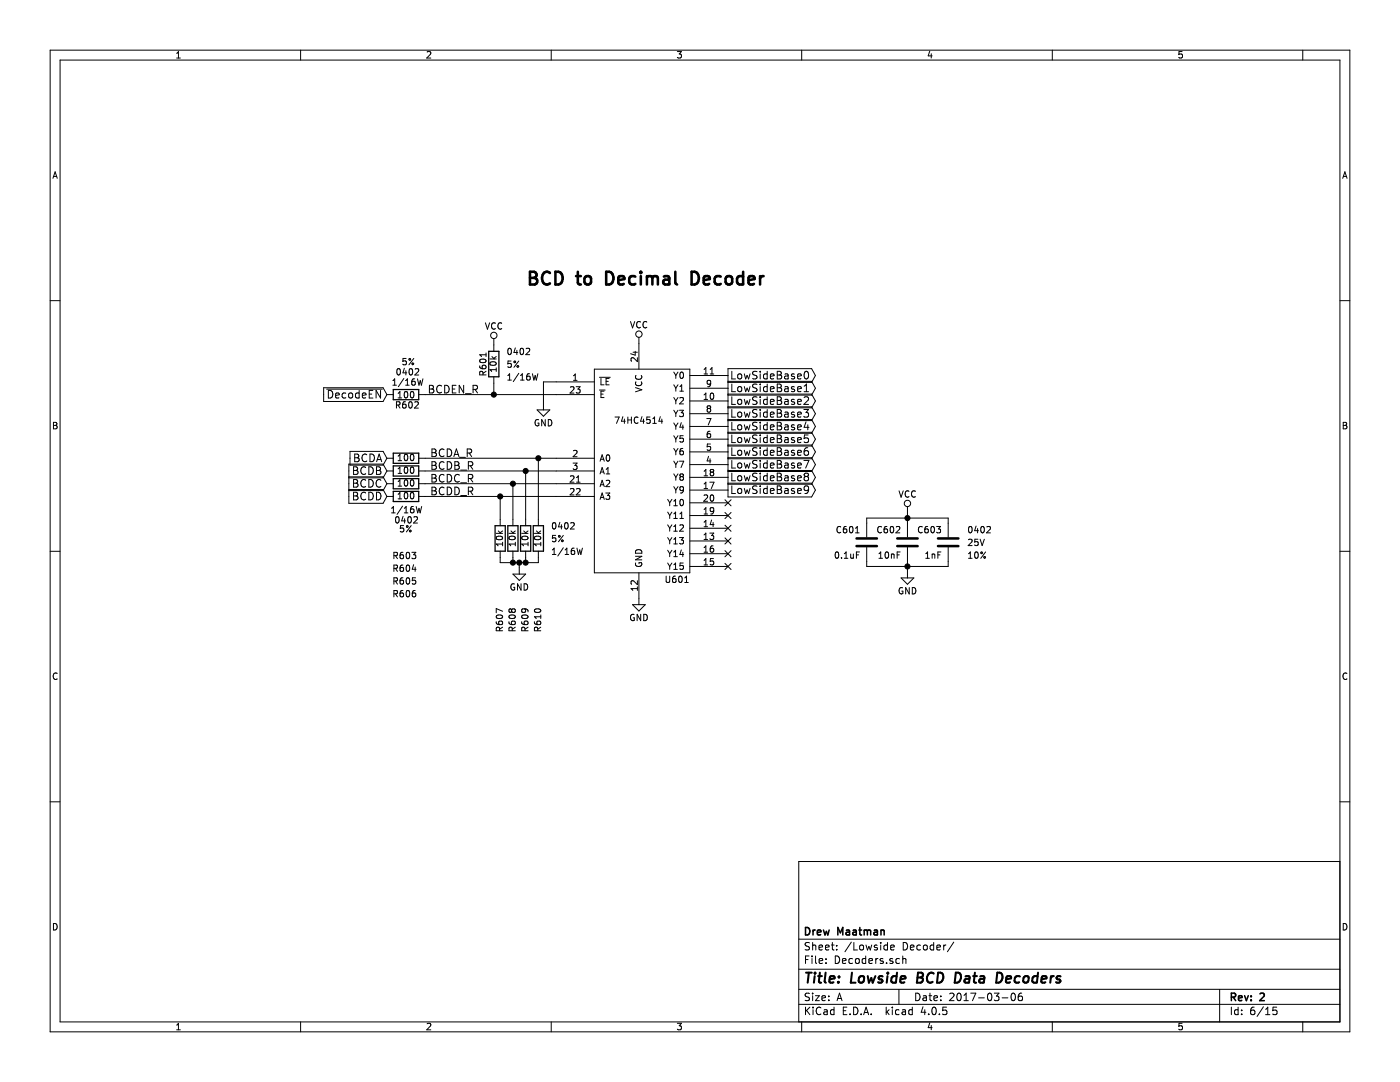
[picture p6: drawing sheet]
EESchema Schematic File Version 2
LIBS:Nixie Clock-rescue
LIBS:power
LIBS:device
LIBS:transistors
LIBS:conn
LIBS:linear
LIBS:regul
LIBS:74xx
LIBS:cmos4000
LIBS:adc-dac
LIBS:memory
LIBS:xilinx
LIBS:microcontrollers
LIBS:dsp
LIBS:microchip
LIBS:analog_switches
LIBS:motorola
LIBS:texas
LIBS:intel
LIBS:audio
LIBS:interface
LIBS:digital-audio
LIBS:philips
LIBS:display
LIBS:cypress
LIBS:siliconi
LIBS:opto
LIBS:atmel
LIBS:contrib
LIBS:valves
LIBS:74xgxx
LIBS:ac-dc
LIBS:actel
LIBS:Altera
LIBS:analog_devices
LIBS:battery_management
LIBS:bbd
LIBS:brooktre
LIBS:cmos_ieee
LIBS:dc-dc
LIBS:diode
LIBS:elec-unifil
LIBS:ESD_Protection
LIBS:ftdi
LIBS:gennum
LIBS:hc11
LIBS:ir
LIBS:Lattice
LIBS:maxim
LIBS:microchip_dspic33dsc
LIBS:microchip_pic10mcu
LIBS:microchip_pic12mcu
LIBS:microchip_pic16mcu
LIBS:microchip_pic18mcu
LIBS:microchip_pic32mcu
LIBS:motor_drivers
LIBS:msp430
LIBS:nordicsemi
LIBS:nxp_armmcu
LIBS:onsemi
LIBS:Oscillators
LIBS:Power_Management
LIBS:powerint
LIBS:pspice
LIBS:references
LIBS:relays
LIBS:rfcom
LIBS:sensors
LIBS:silabs
LIBS:stm8
LIBS:stm32
LIBS:supertex
LIBS:switches
LIBS:transf
LIBS:ttl_ieee
LIBS:video
LIBS:Worldsemi
LIBS:Xicor
LIBS:Zilog
LIBS:Nixie Clock-cache
EELAYER 25 0
EELAYER END
$Descr A 11000 8500
encoding utf-8
Sheet 6 15
Title "Lowside BCD Data Decoders"
Date "2017-03-06"
Rev "2"
Comp "Drew Maatman"
Comment1 ""
Comment2 ""
Comment3 ""
Comment4 ""
$EndDescr
$Comp
L 74HC4514 U601
U 1 1
P 5020 3750
F 0 "U601" H 5320 2950 50  0000 C CNN
F 1 "74HC4514" H 5020 4200 50  0000 C CNN
F 2 "Housings_SOIC:SOIC-24W_7.5x15.4mm_Pitch1.27mm" H 5020 3750 50  0001 C CNN
F 3 "" H 5020 3750 50  0000 C CNN
	1    5020 3750
	1    0    0    -1  
$EndComp
$Comp
L VCC #PWR072
U 1 1
P 5020 2700
F 0 "#PWR072" H 5020 2550 50  0001 C CNN
F 1 "VCC" H 5020 2850 50  0000 C CNN
F 2 "" H 5020 2700 50  0000 C CNN
F 3 "" H 5020 2700 50  0000 C CNN
	1    5020 2700
	1    0    0    -1  
$EndComp
$Comp
L GND #PWR073
U 1 1
P 5020 4700
F 0 "#PWR073" H 5020 4450 50  0001 C CNN
F 1 "GND" H 5020 4550 50  0000 C CNN
F 2 "" H 5020 4700 50  0000 C CNN
F 3 "" H 5020 4700 50  0000 C CNN
	1    5020 4700
	1    0    0    -1  
$EndComp
NoConn ~ 5720 3950
NoConn ~ 5720 4050
NoConn ~ 5720 4150
NoConn ~ 5720 4250
NoConn ~ 5720 4350
NoConn ~ 5720 4450
$Comp
L R R610
U 1 1
P 4230 4230
F 0 "R610" V 4230 3590 50  0000 C CNN
F 1 "10k" V 4230 4230 50  0000 C CNN
F 2 "Resistors_SMD:R_0402" H 3980 4330 50  0001 L CNN
F 3 "" V 4310 4230 50  0000 C CNN
F 4 "1/16W" H 4130 4130 50  0000 R CNN "Wattage"
F 5 "5%" H 4130 4230 50  0000 R CNN "Tolerance"
F 6 "0402" H 4130 4330 50  0000 R CNN "Footprint Display"
	1    4230 4230
	-1   0    0    -1  
$EndComp
$Comp
L R R609
U 1 1
P 4130 4230
F 0 "R609" V 4130 3590 50  0000 C CNN
F 1 "10k" V 4130 4230 50  0000 C CNN
F 2 "Resistors_SMD:R_0402" H 3880 4330 50  0001 L CNN
F 3 "" V 4210 4230 50  0000 C CNN
F 4 "1/16W" H 4030 4130 50  0001 R CNN "Wattage"
F 5 "5%" H 4030 4230 50  0001 R CNN "Tolerance"
F 6 "0402" H 4030 4330 50  0001 R CNN "Footprint Display"
	1    4130 4230
	-1   0    0    -1  
$EndComp
$Comp
L R R608
U 1 1
P 4030 4230
F 0 "R608" V 4030 3590 50  0000 C CNN
F 1 "10k" V 4030 4230 50  0000 C CNN
F 2 "Resistors_SMD:R_0402" H 3780 4330 50  0001 L CNN
F 3 "" V 4110 4230 50  0000 C CNN
F 4 "1/16W" H 3930 4130 50  0001 R CNN "Wattage"
F 5 "5%" H 3930 4230 50  0001 R CNN "Tolerance"
F 6 "0402" H 3930 4330 50  0001 R CNN "Footprint Display"
	1    4030 4230
	-1   0    0    -1  
$EndComp
$Comp
L R R607
U 1 1
P 3930 4230
F 0 "R607" V 3930 3590 50  0000 C CNN
F 1 "10k" V 3930 4230 50  0000 C CNN
F 2 "Resistors_SMD:R_0402" H 3680 4330 50  0001 L CNN
F 3 "" V 4010 4230 50  0000 C CNN
F 4 "1/16W" H 3830 4130 50  0001 R CNN "Wattage"
F 5 "5%" H 3830 4230 50  0001 R CNN "Tolerance"
F 6 "0402" H 3830 4330 50  0001 R CNN "Footprint Display"
	1    3930 4230
	-1   0    0    -1  
$EndComp
$Comp
L R R603
U 1 1
P 3190 3600
F 0 "R603" V 2420 3590 50  0000 C CNN
F 1 "100" V 3190 3600 50  0000 C CNN
F 2 "Resistors_SMD:R_0402" H 2940 3700 50  0001 L CNN
F 3 "" V 3270 3600 50  0000 C CNN
F 4 "1/16W" H 3090 3500 50  0001 R CNN "Wattage"
F 5 "5%" H 3090 3600 50  0001 R CNN "Tolerance"
F 6 "0402" H 3090 3700 50  0001 R CNN "Footprint Display"
	1    3190 3600
	0    1    -1   0   
$EndComp
$Comp
L R R606
U 1 1
P 3190 3900
F 0 "R606" V 2420 3890 50  0000 C CNN
F 1 "100" V 3190 3900 50  0000 C CNN
F 2 "Resistors_SMD:R_0402" H 2940 4000 50  0001 L CNN
F 3 "" V 3270 3900 50  0000 C CNN
F 4 "1/16W" V 3080 4030 50  0000 R CNN "Wattage"
F 5 "5%" V 2930 3950 50  0000 R CNN "Tolerance"
F 6 "0402" V 3000 4000 50  0000 R CNN "Footprint Display"
	1    3190 3900
	0    1    -1   0   
$EndComp
$Comp
L R R604
U 1 1
P 3190 3700
F 0 "R604" V 2420 3690 50  0000 C CNN
F 1 "100" V 3190 3700 50  0000 C CNN
F 2 "Resistors_SMD:R_0402" H 2940 3800 50  0001 L CNN
F 3 "" V 3270 3700 50  0000 C CNN
F 4 "1/16W" H 3090 3600 50  0001 R CNN "Wattage"
F 5 "5%" H 3090 3700 50  0001 R CNN "Tolerance"
F 6 "0402" H 3090 3800 50  0001 R CNN "Footprint Display"
	1    3190 3700
	0    1    -1   0   
$EndComp
$Comp
L R R605
U 1 1
P 3190 3800
F 0 "R605" V 2420 3790 50  0000 C CNN
F 1 "100" V 3190 3800 50  0000 C CNN
F 2 "Resistors_SMD:R_0402" H 2940 3900 50  0001 L CNN
F 3 "" V 3270 3800 50  0000 C CNN
F 4 "1/16W" H 3090 3700 50  0001 R CNN "Wattage"
F 5 "5%" H 3090 3800 50  0001 R CNN "Tolerance"
F 6 "0402" H 3090 3900 50  0001 R CNN "Footprint Display"
	1    3190 3800
	0    1    -1   0   
$EndComp
Text GLabel 3040 3600 0    60   Input ~ 0
BCDA
Text GLabel 3040 3700 0    60   Input ~ 0
BCDB
Text GLabel 3040 3800 0    60   Input ~ 0
BCDC
Text GLabel 3040 3900 0    60   Input ~ 0
BCDD
$Comp
L C C603
U 1 1
P 7450 4260
F 0 "C603" H 7400 4360 50  0000 R CNN
F 1 "1nF" H 7400 4160 50  0000 R CNN
F 2 "Capacitors_SMD:C_0402" H 7600 4360 50  0001 L CNN
F 3 "" H 7475 4360 50  0000 C CNN
F 4 "25V" H 7600 4260 50  0000 L CNN "Voltage"
F 5 "10%" H 7600 4160 50  0000 L CNN "Tolerance"
F 6 "0402" H 7600 4360 50  0000 L CNN "Footprint Display"
	1    7450 4260
	1    0    0    -1  
$EndComp
$Comp
L C C602
U 1 1
P 7130 4260
F 0 "C602" H 7080 4360 50  0000 R CNN
F 1 "10nF" H 7080 4160 50  0000 R CNN
F 2 "Capacitors_SMD:C_0402" H 7280 4360 50  0001 L CNN
F 3 "" H 7155 4360 50  0000 C CNN
F 4 "25V" H 7280 4260 50  0001 L CNN "Voltage"
F 5 "10%" H 7280 4160 50  0001 L CNN "Tolerance"
F 6 "0402" H 7280 4360 50  0001 L CNN "Footprint Display"
	1    7130 4260
	1    0    0    -1  
$EndComp
$Comp
L C C601
U 1 1
P 6810 4260
F 0 "C601" H 6760 4360 50  0000 R CNN
F 1 "0.1uF" H 6760 4160 50  0000 R CNN
F 2 "Capacitors_SMD:C_0402" H 6960 4360 50  0001 L CNN
F 3 "" H 6835 4360 50  0000 C CNN
F 4 "25V" H 6960 4260 50  0001 L CNN "Voltage"
F 5 "10%" H 6960 4160 50  0001 L CNN "Tolerance"
F 6 "0402" H 6960 4360 50  0001 L CNN "Footprint Display"
	1    6810 4260
	1    0    0    -1  
$EndComp
$Comp
L VCC #PWR074
U 1 1
P 7130 4030
F 0 "#PWR074" H 7130 3880 50  0001 C CNN
F 1 "VCC" H 7130 4180 50  0000 C CNN
F 2 "" H 7130 4030 50  0000 C CNN
F 3 "" H 7130 4030 50  0000 C CNN
	1    7130 4030
	1    0    0    -1  
$EndComp
$Comp
L GND #PWR075
U 1 1
P 7130 4490
F 0 "#PWR075" H 7130 4240 50  0001 C CNN
F 1 "GND" H 7130 4340 50  0000 C CNN
F 2 "" H 7130 4490 50  0000 C CNN
F 3 "" H 7130 4490 50  0000 C CNN
	1    7130 4490
	1    0    0    -1  
$EndComp
Text Notes 4140 2250 0    100  ~ 20
BCD to Decimal Decoder
Text GLabel 5720 2950 2    60   Output ~ 0
LowSideBase0
Text GLabel 5720 3050 2    60   Output ~ 0
LowSideBase1
Text GLabel 5720 3150 2    60   Output ~ 0
LowSideBase2
Text GLabel 5720 3250 2    60   Output ~ 0
LowSideBase3
Text GLabel 5720 3350 2    60   Output ~ 0
LowSideBase4
Text GLabel 5720 3450 2    60   Output ~ 0
LowSideBase5
Text GLabel 5720 3550 2    60   Output ~ 0
LowSideBase6
Text GLabel 5720 3650 2    60   Output ~ 0
LowSideBase7
Text GLabel 5720 3750 2    60   Output ~ 0
LowSideBase8
Text GLabel 5720 3850 2    60   Output ~ 0
LowSideBase9
$Comp
L R R602
U 1 1
P 3190 3100
F 0 "R602" V 3270 3110 50  0000 C CNN
F 1 "100" V 3190 3100 50  0000 C CNN
F 2 "Resistors_SMD:R_0402" H 2940 3200 50  0001 L CNN
F 3 "" V 3270 3100 50  0000 C CNN
F 4 "1/16W" V 3090 3240 50  0000 R CNN "Wattage"
F 5 "5%" V 2930 3170 50  0000 R CNN "Tolerance"
F 6 "0402" V 3010 3210 50  0000 R CNN "Footprint Display"
	1    3190 3100
	0    1    1    0   
$EndComp
Text GLabel 3040 3100 0    60   Input ~ 0
~DecodeEN
Wire Wire Line
	4130 4420 4130 4380
Wire Wire Line
	4230 4420 4230 4380
Connection ~ 4130 4420
Wire Wire Line
	3930 4420 3930 4380
Wire Wire Line
	3340 3600 4370 3600
Wire Wire Line
	3340 3700 4370 3700
Wire Wire Line
	3340 3800 4370 3800
Wire Wire Line
	3340 3900 4370 3900
Wire Wire Line
	3930 4080 3930 3900
Connection ~ 3930 3900
Wire Wire Line
	4030 4080 4030 3800
Connection ~ 4030 3800
Wire Wire Line
	4130 4080 4130 3700
Connection ~ 4130 3700
Wire Wire Line
	4230 4080 4230 3600
Connection ~ 4230 3600
Wire Wire Line
	7130 4410 7130 4490
Wire Wire Line
	6810 4450 7450 4450
Wire Wire Line
	7450 4450 7450 4410
Connection ~ 7130 4450
Wire Wire Line
	6810 4450 6810 4410
Wire Wire Line
	7130 4030 7130 4110
Wire Wire Line
	6810 4070 7450 4070
Wire Wire Line
	7450 4070 7450 4110
Connection ~ 7130 4070
Wire Wire Line
	6810 4070 6810 4110
Wire Wire Line
	4270 3000 4370 3000
Wire Wire Line
	4270 3170 4270 3000
$Comp
L GND #PWR076
U 1 1
P 4270 3170
F 0 "#PWR076" H 4270 2920 50  0001 C CNN
F 1 "GND" H 4270 3020 50  0000 C CNN
F 2 "" H 4270 3170 50  0000 C CNN
F 3 "" H 4270 3170 50  0000 C CNN
	1    4270 3170
	1    0    0    -1  
$EndComp
Wire Wire Line
	3340 3100 4370 3100
Wire Wire Line
	3930 4420 4230 4420
Wire Wire Line
	4030 4380 4030 4420
Connection ~ 4030 4420
$Comp
L GND #PWR077
U 1 1
P 4080 4460
F 0 "#PWR077" H 4080 4210 50  0001 C CNN
F 1 "GND" H 4080 4310 50  0000 C CNN
F 2 "" H 4080 4460 50  0000 C CNN
F 3 "" H 4080 4460 50  0000 C CNN
	1    4080 4460
	1    0    0    -1  
$EndComp
Wire Wire Line
	4080 4460 4080 4420
Connection ~ 4080 4420
$Comp
L R R601
U 1 1
P 3880 2860
F 0 "R601" V 3960 2860 50  0000 C CNN
F 1 "10k" V 3880 2860 50  0000 C CNN
F 2 "Resistors_SMD:R_0402" H 3630 2960 50  0001 L CNN
F 3 "" V 3960 2860 50  0000 C CNN
F 4 "1/16W" H 3780 2760 50  0000 R CNN "Wattage"
F 5 "5%" H 3780 2860 50  0000 R CNN "Tolerance"
F 6 "0402" H 3780 2960 50  0000 R CNN "Footprint Display"
	1    3880 2860
	-1   0    0    -1  
$EndComp
Wire Wire Line
	3880 3010 3880 3100
$Comp
L VCC #PWR078
U 1 1
P 3880 2710
F 0 "#PWR078" H 3880 2560 50  0001 C CNN
F 1 "VCC" H 3880 2860 50  0000 C CNN
F 2 "" H 3880 2710 50  0000 C CNN
F 3 "" H 3880 2710 50  0000 C CNN
	1    3880 2710
	1    0    0    -1  
$EndComp
Text Label 3380 3600 0    60   ~ 0
BCDA_R
Text Label 3380 3700 0    60   ~ 0
BCDB_R
Text Label 3380 3800 0    60   ~ 0
BCDC_R
Text Label 3380 3900 0    60   ~ 0
BCDD_R
Connection ~ 3880 3100
Text Label 3360 3100 0    60   ~ 0
BCDEN_R
$EndSCHEMATC
